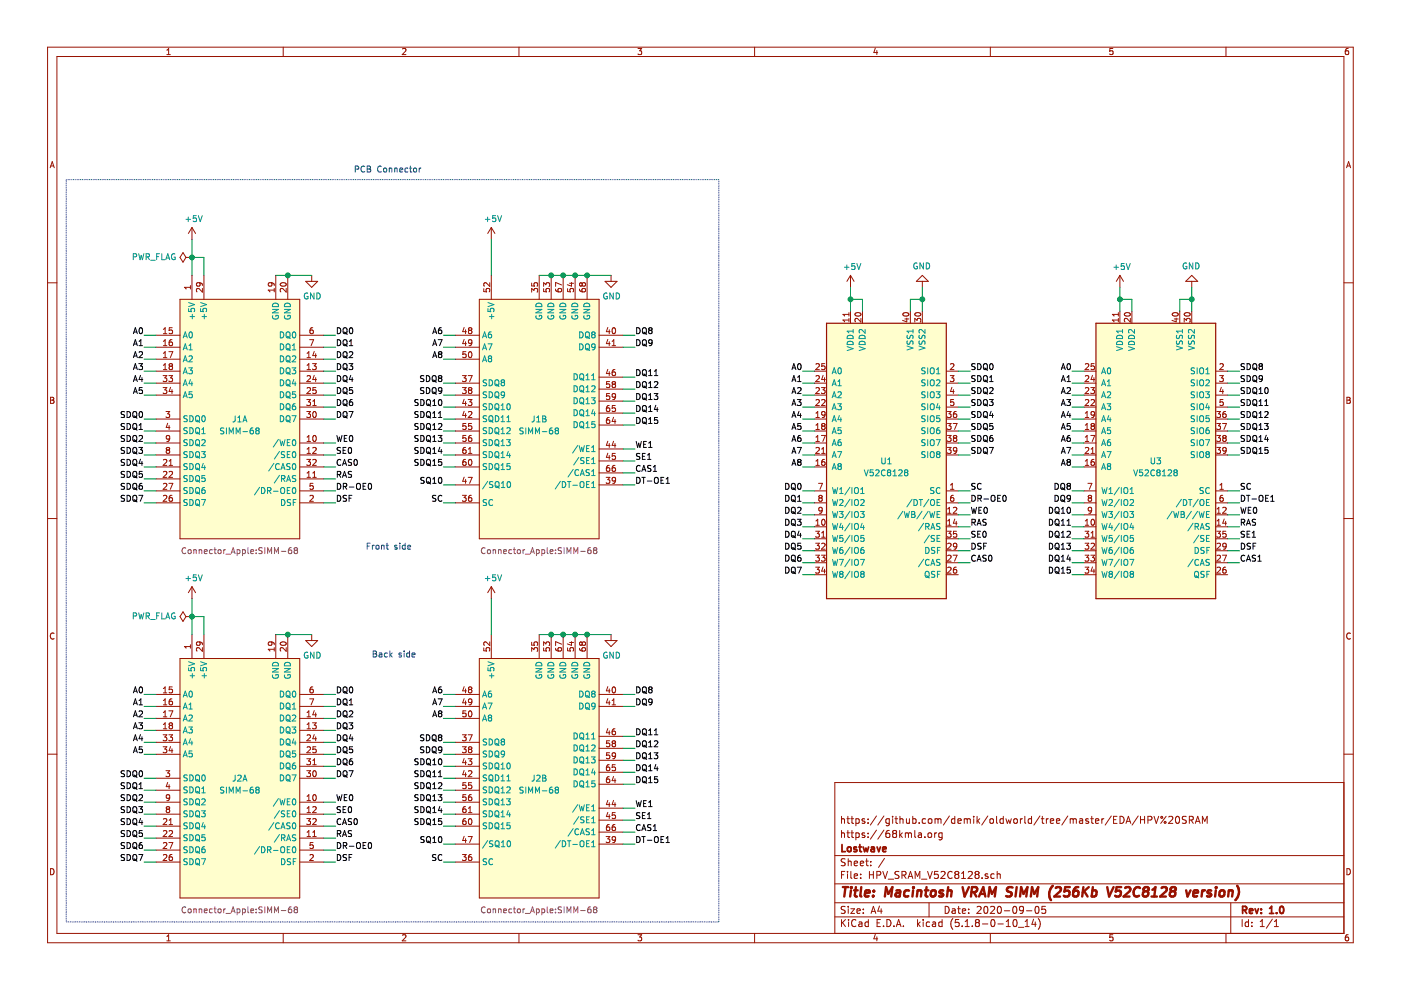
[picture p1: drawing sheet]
EESchema Schematic File Version 4
EELAYER 30 0
EELAYER END
$Descr A4 11693 8268
encoding utf-8
Sheet 1 1
Title "Macintosh VRAM SIMM (256Kb V52C8128 version)"
Date "2020-09-05"
Rev "1.0"
Comp "Lostwave"
Comment1 "https://68kmla.org"
Comment2 "https://github.com/demik/oldworld/tree/master/EDA/HPV%20SRAM"
Comment3 ""
Comment4 ""
$EndDescr
$Comp
L Connector_Apple:SIMM-68 J2
U 1 1
P 2000 6500
F 0 "J2" H 2000 6500 50  0000 C CNN
F 1 "SIMM-68" H 2000 6400 50  0000 C CNN
F 2 "Connector_Apple:SIMM-68" H 2000 5400 50  0000 C CNN
F 3 "~" H 3400 7450 50  0001 C CNN
	1    2000 6500
	1    0    0    -1  
$EndComp
$Comp
L Connector_Apple:SIMM-68 J2
U 2 1
P 4500 6500
F 0 "J2" H 4500 6500 50  0000 C CNN
F 1 "SIMM-68" H 4500 6400 50  0000 C CNN
F 2 "Connector_Apple:SIMM-68" H 4500 5400 50  0000 C CNN
F 3 "~" H 5900 7450 50  0001 C CNN
	2    4500 6500
	1    0    0    -1  
$EndComp
$Comp
L power:+5V #PWR0101
U 1 1
P 1600 5000
F 0 "#PWR0101" H 1600 4850 50  0001 C CNN
F 1 "+5V" H 1615 5173 50  0000 C CNN
F 2 "" H 1600 5000 50  0001 C CNN
F 3 "" H 1600 5000 50  0001 C CNN
	1    1600 5000
	1    0    0    -1  
$EndComp
$Comp
L power:+5V #PWR0102
U 1 1
P 4100 5000
F 0 "#PWR0102" H 4100 4850 50  0001 C CNN
F 1 "+5V" H 4115 5173 50  0000 C CNN
F 2 "" H 4100 5000 50  0001 C CNN
F 3 "" H 4100 5000 50  0001 C CNN
	1    4100 5000
	1    0    0    -1  
$EndComp
Wire Wire Line
	1600 5300 1600 5150
Wire Wire Line
	1700 5300 1700 5150
Wire Wire Line
	1700 5150 1600 5150
Connection ~ 1600 5150
Wire Wire Line
	1600 5150 1600 5000
Wire Wire Line
	4100 5300 4100 5000
$Comp
L power:GND #PWR0103
U 1 1
P 2600 5300
F 0 "#PWR0103" H 2600 5050 50  0001 C CNN
F 1 "GND" H 2605 5127 50  0000 C CNN
F 2 "" H 2600 5300 50  0001 C CNN
F 3 "" H 2600 5300 50  0001 C CNN
	1    2600 5300
	1    0    0    -1  
$EndComp
$Comp
L power:GND #PWR0104
U 1 1
P 5100 5300
F 0 "#PWR0104" H 5100 5050 50  0001 C CNN
F 1 "GND" H 5105 5127 50  0000 C CNN
F 2 "" H 5100 5300 50  0001 C CNN
F 3 "" H 5100 5300 50  0001 C CNN
	1    5100 5300
	1    0    0    -1  
$EndComp
Wire Wire Line
	2300 5300 2400 5300
Connection ~ 2400 5300
Wire Wire Line
	2400 5300 2600 5300
Wire Wire Line
	4500 5300 4600 5300
Connection ~ 4600 5300
Wire Wire Line
	4600 5300 4700 5300
Connection ~ 4700 5300
Wire Wire Line
	4700 5300 4800 5300
Connection ~ 4800 5300
Wire Wire Line
	4800 5300 4900 5300
Connection ~ 4900 5300
Wire Wire Line
	4900 5300 5100 5300
$Comp
L power:PWR_FLAG #FLG0101
U 1 1
P 1600 5150
F 0 "#FLG0101" H 1600 5225 50  0001 C CNN
F 1 "PWR_FLAG" V 1600 5277 50  0000 L CNN
F 2 "" H 1600 5150 50  0001 C CNN
F 3 "~" H 1600 5150 50  0001 C CNN
	1    1600 5150
	0    -1   -1   0   
$EndComp
Text Label 1200 5800 2    50   ~ 0
A0
Text Label 1200 5900 2    50   ~ 0
A1
Text Label 1200 6000 2    50   ~ 0
A2
Text Label 1200 6100 2    50   ~ 0
A3
Text Label 1200 6200 2    50   ~ 0
A4
Text Label 1200 6300 2    50   ~ 0
A5
Text Label 1200 6500 2    50   ~ 0
SDQ0
Text Label 1200 6600 2    50   ~ 0
SDQ1
Text Label 1200 6700 2    50   ~ 0
SDQ2
Text Label 1200 6800 2    50   ~ 0
SDQ3
Text Label 1200 6900 2    50   ~ 0
SDQ4
Text Label 1200 7000 2    50   ~ 0
SDQ5
Text Label 1200 7100 2    50   ~ 0
SDQ6
Text Label 1200 7200 2    50   ~ 0
SDQ7
Wire Wire Line
	1200 5800 1300 5800
Wire Wire Line
	1200 5900 1300 5900
Wire Wire Line
	1200 6000 1300 6000
Wire Wire Line
	1200 6100 1300 6100
Wire Wire Line
	1200 6200 1300 6200
Wire Wire Line
	1200 6300 1300 6300
Wire Wire Line
	1200 6500 1300 6500
Wire Wire Line
	1200 6600 1300 6600
Wire Wire Line
	1200 6700 1300 6700
Wire Wire Line
	1200 6800 1300 6800
Wire Wire Line
	1200 6900 1300 6900
Wire Wire Line
	1200 7000 1300 7000
Wire Wire Line
	1200 7100 1300 7100
Wire Wire Line
	1200 7200 1300 7200
Text Label 2800 5800 0    50   ~ 0
DQ0
Text Label 2800 5900 0    50   ~ 0
DQ1
Text Label 2800 6000 0    50   ~ 0
DQ2
Text Label 2800 6100 0    50   ~ 0
DQ3
Text Label 2800 6200 0    50   ~ 0
DQ4
Text Label 2800 6300 0    50   ~ 0
DQ5
Text Label 2800 6400 0    50   ~ 0
DQ6
Text Label 2800 6500 0    50   ~ 0
DQ7
Text Label 2800 6700 0    50   ~ 0
WE0
Text Label 2800 6800 0    50   ~ 0
SE0
Text Label 2800 6900 0    50   ~ 0
CAS0
Text Label 2800 7000 0    50   ~ 0
RAS
Text Label 2800 7100 0    50   ~ 0
DR-OE0
Text Label 2800 7200 0    50   ~ 0
DSF
Wire Wire Line
	2700 5800 2800 5800
Wire Wire Line
	2700 5900 2800 5900
Wire Wire Line
	2700 6000 2800 6000
Wire Wire Line
	2700 6100 2800 6100
Wire Wire Line
	2700 6200 2800 6200
Wire Wire Line
	2700 6300 2800 6300
Wire Wire Line
	2700 6400 2800 6400
Wire Wire Line
	2700 6500 2800 6500
Wire Wire Line
	2700 7200 2800 7200
Wire Wire Line
	2700 7100 2800 7100
Wire Wire Line
	2700 7000 2800 7000
Wire Wire Line
	2700 6900 2800 6900
Wire Wire Line
	2700 6800 2800 6800
Wire Wire Line
	2700 6700 2800 6700
Text Label 3700 5800 2    50   ~ 0
A6
Text Label 3700 5900 2    50   ~ 0
A7
Text Label 3700 6000 2    50   ~ 0
A8
Text Label 3700 6200 2    50   ~ 0
SDQ8
Text Label 3700 6300 2    50   ~ 0
SDQ9
Text Label 3700 6400 2    50   ~ 0
SDQ10
Text Label 3700 6500 2    50   ~ 0
SDQ11
Text Label 3700 6600 2    50   ~ 0
SDQ12
Text Label 3700 6700 2    50   ~ 0
SDQ13
Text Label 3700 6800 2    50   ~ 0
SDQ14
Text Label 3700 6900 2    50   ~ 0
SDQ15
Text Label 3700 7050 2    50   ~ 0
SQ10
Text Label 3700 7200 2    50   ~ 0
SC
Wire Wire Line
	3700 5800 3800 5800
Wire Wire Line
	3700 5900 3800 5900
Wire Wire Line
	3700 6000 3800 6000
Wire Wire Line
	3700 6200 3800 6200
Wire Wire Line
	3700 6300 3800 6300
Wire Wire Line
	3700 6400 3800 6400
Wire Wire Line
	3700 6500 3800 6500
Wire Wire Line
	3700 6600 3800 6600
Wire Wire Line
	3700 6700 3800 6700
Wire Wire Line
	3700 6800 3800 6800
Wire Wire Line
	3700 6900 3800 6900
Wire Wire Line
	3700 7050 3800 7050
Wire Wire Line
	3700 7200 3800 7200
Text Label 5300 5800 0    50   ~ 0
DQ8
Text Label 5300 5900 0    50   ~ 0
DQ9
Text Label 5300 6150 0    50   ~ 0
DQ11
Text Label 5300 6250 0    50   ~ 0
DQ12
Text Label 5300 6350 0    50   ~ 0
DQ13
Text Label 5300 6450 0    50   ~ 0
DQ14
Text Label 5300 6550 0    50   ~ 0
DQ15
Text Label 5300 6750 0    50   ~ 0
WE1
Text Label 5300 6850 0    50   ~ 0
SE1
Text Label 5300 6950 0    50   ~ 0
CAS1
Text Label 5300 7050 0    50   ~ 0
DT-OE1
Wire Wire Line
	5200 5800 5300 5800
Wire Wire Line
	5200 5900 5300 5900
Wire Wire Line
	5200 6150 5300 6150
Wire Wire Line
	5200 6250 5300 6250
Wire Wire Line
	5200 6350 5300 6350
Wire Wire Line
	5200 6450 5300 6450
Wire Wire Line
	5200 6550 5300 6550
Wire Wire Line
	5200 6750 5300 6750
Wire Wire Line
	5200 6850 5300 6850
Wire Wire Line
	5200 6950 5300 6950
Wire Wire Line
	5200 7050 5300 7050
$Comp
L Connector_Apple:SIMM-68 J1
U 1 1
P 2000 3500
F 0 "J1" H 2000 3500 50  0000 C CNN
F 1 "SIMM-68" H 2000 3400 50  0000 C CNN
F 2 "Connector_Apple:SIMM-68" H 2000 2400 50  0000 C CNN
F 3 "~" H 3400 4450 50  0001 C CNN
	1    2000 3500
	1    0    0    -1  
$EndComp
$Comp
L Connector_Apple:SIMM-68 J1
U 2 1
P 4500 3500
F 0 "J1" H 4500 3500 50  0000 C CNN
F 1 "SIMM-68" H 4500 3400 50  0000 C CNN
F 2 "Connector_Apple:SIMM-68" H 4500 2400 50  0000 C CNN
F 3 "~" H 5900 4450 50  0001 C CNN
	2    4500 3500
	1    0    0    -1  
$EndComp
$Comp
L power:+5V #PWR0105
U 1 1
P 1600 2000
F 0 "#PWR0105" H 1600 1850 50  0001 C CNN
F 1 "+5V" H 1615 2173 50  0000 C CNN
F 2 "" H 1600 2000 50  0001 C CNN
F 3 "" H 1600 2000 50  0001 C CNN
	1    1600 2000
	1    0    0    -1  
$EndComp
$Comp
L power:+5V #PWR0106
U 1 1
P 4100 2000
F 0 "#PWR0106" H 4100 1850 50  0001 C CNN
F 1 "+5V" H 4115 2173 50  0000 C CNN
F 2 "" H 4100 2000 50  0001 C CNN
F 3 "" H 4100 2000 50  0001 C CNN
	1    4100 2000
	1    0    0    -1  
$EndComp
Wire Wire Line
	1600 2300 1600 2150
Wire Wire Line
	1700 2300 1700 2150
Wire Wire Line
	1700 2150 1600 2150
Connection ~ 1600 2150
Wire Wire Line
	1600 2150 1600 2000
Wire Wire Line
	4100 2300 4100 2000
$Comp
L power:GND #PWR0107
U 1 1
P 2600 2300
F 0 "#PWR0107" H 2600 2050 50  0001 C CNN
F 1 "GND" H 2605 2127 50  0000 C CNN
F 2 "" H 2600 2300 50  0001 C CNN
F 3 "" H 2600 2300 50  0001 C CNN
	1    2600 2300
	1    0    0    -1  
$EndComp
$Comp
L power:GND #PWR0108
U 1 1
P 5100 2300
F 0 "#PWR0108" H 5100 2050 50  0001 C CNN
F 1 "GND" H 5105 2127 50  0000 C CNN
F 2 "" H 5100 2300 50  0001 C CNN
F 3 "" H 5100 2300 50  0001 C CNN
	1    5100 2300
	1    0    0    -1  
$EndComp
Wire Wire Line
	2300 2300 2400 2300
Connection ~ 2400 2300
Wire Wire Line
	2400 2300 2600 2300
Wire Wire Line
	4500 2300 4600 2300
Connection ~ 4600 2300
Wire Wire Line
	4600 2300 4700 2300
Connection ~ 4700 2300
Wire Wire Line
	4700 2300 4800 2300
Connection ~ 4800 2300
Wire Wire Line
	4800 2300 4900 2300
Connection ~ 4900 2300
Wire Wire Line
	4900 2300 5100 2300
$Comp
L power:PWR_FLAG #FLG0102
U 1 1
P 1600 2150
F 0 "#FLG0102" H 1600 2225 50  0001 C CNN
F 1 "PWR_FLAG" V 1600 2277 50  0000 L CNN
F 2 "" H 1600 2150 50  0001 C CNN
F 3 "~" H 1600 2150 50  0001 C CNN
	1    1600 2150
	0    -1   -1   0   
$EndComp
Text Label 1200 2800 2    50   ~ 0
A0
Text Label 1200 2900 2    50   ~ 0
A1
Text Label 1200 3000 2    50   ~ 0
A2
Text Label 1200 3100 2    50   ~ 0
A3
Text Label 1200 3200 2    50   ~ 0
A4
Text Label 1200 3300 2    50   ~ 0
A5
Text Label 1200 3500 2    50   ~ 0
SDQ0
Text Label 8100 3200 0    50   ~ 0
SDQ1
Text Label 1200 3700 2    50   ~ 0
SDQ2
Text Label 1200 3800 2    50   ~ 0
SDQ3
Text Label 1200 3900 2    50   ~ 0
SDQ4
Text Label 1200 4000 2    50   ~ 0
SDQ5
Text Label 1200 4100 2    50   ~ 0
SDQ6
Text Label 1200 4200 2    50   ~ 0
SDQ7
Wire Wire Line
	1200 2800 1300 2800
Wire Wire Line
	1200 2900 1300 2900
Wire Wire Line
	1200 3000 1300 3000
Wire Wire Line
	1200 3100 1300 3100
Wire Wire Line
	1200 3200 1300 3200
Wire Wire Line
	1200 3300 1300 3300
Wire Wire Line
	1200 3500 1300 3500
Wire Wire Line
	1200 3600 1300 3600
Wire Wire Line
	1200 3700 1300 3700
Wire Wire Line
	1200 3800 1300 3800
Wire Wire Line
	1200 3900 1300 3900
Wire Wire Line
	1200 4000 1300 4000
Wire Wire Line
	1200 4100 1300 4100
Wire Wire Line
	1200 4200 1300 4200
Text Label 2800 2800 0    50   ~ 0
DQ0
Text Label 2800 2900 0    50   ~ 0
DQ1
Text Label 2800 3000 0    50   ~ 0
DQ2
Text Label 2800 3100 0    50   ~ 0
DQ3
Text Label 2800 3200 0    50   ~ 0
DQ4
Text Label 2800 3300 0    50   ~ 0
DQ5
Text Label 2800 3400 0    50   ~ 0
DQ6
Text Label 2800 3500 0    50   ~ 0
DQ7
Text Label 2800 3700 0    50   ~ 0
WE0
Text Label 2800 3800 0    50   ~ 0
SE0
Text Label 2800 3900 0    50   ~ 0
CAS0
Text Label 2800 4000 0    50   ~ 0
RAS
Text Label 2800 4100 0    50   ~ 0
DR-OE0
Text Label 2800 4200 0    50   ~ 0
DSF
Wire Wire Line
	2700 2800 2800 2800
Wire Wire Line
	2700 2900 2800 2900
Wire Wire Line
	2700 3000 2800 3000
Wire Wire Line
	2700 3100 2800 3100
Wire Wire Line
	2700 3200 2800 3200
Wire Wire Line
	2700 3300 2800 3300
Wire Wire Line
	2700 3400 2800 3400
Wire Wire Line
	2700 3500 2800 3500
Wire Wire Line
	2700 4200 2800 4200
Wire Wire Line
	2700 4100 2800 4100
Wire Wire Line
	2700 4000 2800 4000
Wire Wire Line
	2700 3900 2800 3900
Wire Wire Line
	2700 3800 2800 3800
Wire Wire Line
	2700 3700 2800 3700
Text Label 3700 2800 2    50   ~ 0
A6
Text Label 3700 2900 2    50   ~ 0
A7
Text Label 3700 3000 2    50   ~ 0
A8
Text Label 3700 3200 2    50   ~ 0
SDQ8
Text Label 3700 3300 2    50   ~ 0
SDQ9
Text Label 3700 3400 2    50   ~ 0
SDQ10
Text Label 3700 3500 2    50   ~ 0
SDQ11
Text Label 3700 3600 2    50   ~ 0
SDQ12
Text Label 3700 3700 2    50   ~ 0
SDQ13
Text Label 3700 3800 2    50   ~ 0
SDQ14
Text Label 3700 3900 2    50   ~ 0
SDQ15
Text Label 3700 4050 2    50   ~ 0
SQ10
Text Label 3700 4200 2    50   ~ 0
SC
Wire Wire Line
	3700 2800 3800 2800
Wire Wire Line
	3700 2900 3800 2900
Wire Wire Line
	3700 3000 3800 3000
Wire Wire Line
	3700 3200 3800 3200
Wire Wire Line
	3700 3300 3800 3300
Wire Wire Line
	3700 3400 3800 3400
Wire Wire Line
	3700 3500 3800 3500
Wire Wire Line
	3700 3600 3800 3600
Wire Wire Line
	3700 3700 3800 3700
Wire Wire Line
	3700 3800 3800 3800
Wire Wire Line
	3700 3900 3800 3900
Wire Wire Line
	3700 4050 3800 4050
Wire Wire Line
	3700 4200 3800 4200
Text Label 5300 2800 0    50   ~ 0
DQ8
Text Label 5300 2900 0    50   ~ 0
DQ9
Text Label 5300 3150 0    50   ~ 0
DQ11
Text Label 5300 3250 0    50   ~ 0
DQ12
Text Label 5300 3350 0    50   ~ 0
DQ13
Text Label 5300 3450 0    50   ~ 0
DQ14
Text Label 5300 3550 0    50   ~ 0
DQ15
Text Label 5300 3750 0    50   ~ 0
WE1
Text Label 5300 3850 0    50   ~ 0
SE1
Text Label 5300 3950 0    50   ~ 0
CAS1
Text Label 5300 4050 0    50   ~ 0
DT-OE1
Wire Wire Line
	5200 2800 5300 2800
Wire Wire Line
	5200 2900 5300 2900
Wire Wire Line
	5200 3150 5300 3150
Wire Wire Line
	5200 3250 5300 3250
Wire Wire Line
	5200 3350 5300 3350
Wire Wire Line
	5200 3450 5300 3450
Wire Wire Line
	5200 3550 5300 3550
Wire Wire Line
	5200 3750 5300 3750
Wire Wire Line
	5200 3850 5300 3850
Wire Wire Line
	5200 3950 5300 3950
Wire Wire Line
	5200 4050 5300 4050
$Comp
L V52C8:V52C8128 U1
U 1 1
P 7400 3900
F 0 "U1" H 7400 3950 50  0000 C CNN
F 1 "V52C8128" H 7400 3850 50  0000 C CNN
F 2 "Connector_Apple:SOJ-40" H 10050 5350 50  0001 C CNN
F 3 "" H 10050 5350 50  0001 C CNN
	1    7400 3900
	1    0    0    -1  
$EndComp
$Comp
L V52C8:V52C8128 U3
U 1 1
P 9650 3900
F 0 "U3" H 9650 3950 50  0000 C CNN
F 1 "V52C8128" H 9650 3850 50  0000 C CNN
F 2 "Connector_Apple:SOJ-40" H 12300 5350 50  0001 C CNN
F 3 "" H 12300 5350 50  0001 C CNN
	1    9650 3900
	1    0    0    -1  
$EndComp
$Comp
L power:+5V #PWR0109
U 1 1
P 7100 2400
F 0 "#PWR0109" H 7100 2250 50  0001 C CNN
F 1 "+5V" H 7115 2573 50  0000 C CNN
F 2 "" H 7100 2400 50  0001 C CNN
F 3 "" H 7100 2400 50  0001 C CNN
	1    7100 2400
	1    0    0    -1  
$EndComp
$Comp
L power:+5V #PWR0110
U 1 1
P 9350 2400
F 0 "#PWR0110" H 9350 2250 50  0001 C CNN
F 1 "+5V" H 9365 2573 50  0000 C CNN
F 2 "" H 9350 2400 50  0001 C CNN
F 3 "" H 9350 2400 50  0001 C CNN
	1    9350 2400
	1    0    0    -1  
$EndComp
Wire Wire Line
	9350 2600 9350 2500
Wire Wire Line
	9450 2600 9450 2500
Wire Wire Line
	9450 2500 9350 2500
Connection ~ 9350 2500
Wire Wire Line
	9350 2500 9350 2400
Wire Wire Line
	7100 2600 7100 2500
Wire Wire Line
	7200 2600 7200 2500
Wire Wire Line
	7200 2500 7100 2500
Connection ~ 7100 2500
Wire Wire Line
	7100 2500 7100 2400
$Comp
L power:GND #PWR0115
U 1 1
P 7700 2400
F 0 "#PWR0115" H 7700 2150 50  0001 C CNN
F 1 "GND" H 7705 2227 50  0000 C CNN
F 2 "" H 7700 2400 50  0001 C CNN
F 3 "" H 7700 2400 50  0001 C CNN
	1    7700 2400
	-1   0    0    1   
$EndComp
$Comp
L power:GND #PWR0116
U 1 1
P 9950 2400
F 0 "#PWR0116" H 9950 2150 50  0001 C CNN
F 1 "GND" H 9955 2227 50  0000 C CNN
F 2 "" H 9950 2400 50  0001 C CNN
F 3 "" H 9950 2400 50  0001 C CNN
	1    9950 2400
	-1   0    0    1   
$EndComp
Wire Wire Line
	7700 2600 7700 2500
Wire Wire Line
	7600 2600 7600 2500
Wire Wire Line
	7600 2500 7700 2500
Connection ~ 7700 2500
Wire Wire Line
	7700 2500 7700 2400
Wire Wire Line
	9950 2600 9950 2500
Wire Wire Line
	9850 2600 9850 2500
Wire Wire Line
	9850 2500 9950 2500
Connection ~ 9950 2500
Wire Wire Line
	9950 2500 9950 2400
Text Label 8100 4600 0    50   ~ 0
DSF
Text Label 10350 4600 0    50   ~ 0
DSF
Wire Wire Line
	8100 4600 8000 4600
Wire Wire Line
	10350 4600 10250 4600
Text Label 8100 3100 0    50   ~ 0
SDQ0
Wire Wire Line
	8100 3100 8000 3100
Wire Wire Line
	8000 3200 8100 3200
Text Label 1200 3600 2    50   ~ 0
SDQ1
Text Label 8100 4200 0    50   ~ 0
DR-OE0
Wire Wire Line
	8000 4200 8100 4200
Text Label 6700 4200 2    50   ~ 0
DQ1
Wire Wire Line
	6700 4200 6800 4200
Text Label 8100 3400 0    50   ~ 0
SDQ3
Wire Wire Line
	8000 3400 8100 3400
Text Label 8100 3300 0    50   ~ 0
SDQ2
Wire Wire Line
	8000 3300 8100 3300
Text Label 8100 4300 0    50   ~ 0
WE0
Wire Wire Line
	8000 4300 8100 4300
Text Label 6700 4400 2    50   ~ 0
DQ3
Wire Wire Line
	6700 4400 6800 4400
Text Label 8100 4100 0    50   ~ 0
SC
Wire Wire Line
	8000 4100 8100 4100
Text Label 10350 4100 0    50   ~ 0
SC
Wire Wire Line
	10250 4100 10350 4100
Text Label 6700 4100 2    50   ~ 0
DQ0
Wire Wire Line
	6700 4100 6800 4100
Text Label 6700 4300 2    50   ~ 0
DQ2
Wire Wire Line
	6700 4300 6800 4300
Text Label 8100 4400 0    50   ~ 0
RAS
Text Label 10350 4400 0    50   ~ 0
RAS
Wire Wire Line
	8000 4400 8100 4400
Wire Wire Line
	10250 4400 10350 4400
Text Notes 3050 4600 0    50   ~ 0
Front side
Text Notes 3100 5500 0    50   ~ 0
Back side
Wire Notes Line
	6000 7700 6000 1500
Wire Notes Line
	6000 1500 550  1500
Wire Notes Line
	550  1500 550  7700
Wire Notes Line
	550  7700 6000 7700
Text Notes 2950 1450 0    50   ~ 0
PCB Connector
Text Label 8100 3800 0    50   ~ 0
SDQ7
Text Label 8100 3700 0    50   ~ 0
SDQ6
Text Label 8100 3600 0    50   ~ 0
SDQ5
Text Label 8100 3500 0    50   ~ 0
SDQ4
Wire Wire Line
	8000 3500 8100 3500
Wire Wire Line
	8000 3600 8100 3600
Wire Wire Line
	8000 3700 8100 3700
Wire Wire Line
	8000 3800 8100 3800
Text Label 10350 3800 0    50   ~ 0
SDQ15
Text Label 10350 3700 0    50   ~ 0
SDQ14
Text Label 10350 3600 0    50   ~ 0
SDQ13
Text Label 10350 3500 0    50   ~ 0
SDQ12
Wire Wire Line
	10250 3500 10350 3500
Wire Wire Line
	10250 3600 10350 3600
Wire Wire Line
	10250 3700 10350 3700
Wire Wire Line
	10250 3800 10350 3800
Text Label 10350 3400 0    50   ~ 0
SDQ11
Text Label 10350 3300 0    50   ~ 0
SDQ10
Text Label 10350 3200 0    50   ~ 0
SDQ9
Text Label 10350 3100 0    50   ~ 0
SDQ8
Wire Wire Line
	10350 3100 10250 3100
Wire Wire Line
	10250 3200 10350 3200
Wire Wire Line
	10250 3300 10350 3300
Wire Wire Line
	10250 3400 10350 3400
Text Label 6700 4500 2    50   ~ 0
DQ4
Text Label 6700 4600 2    50   ~ 0
DQ5
Text Label 6700 4700 2    50   ~ 0
DQ6
Text Label 6700 4800 2    50   ~ 0
DQ7
Text Label 8950 4100 2    50   ~ 0
DQ8
Text Label 8950 4200 2    50   ~ 0
DQ9
Text Label 8950 4300 2    50   ~ 0
DQ10
Text Label 8950 4400 2    50   ~ 0
DQ11
Text Label 8950 4500 2    50   ~ 0
DQ12
Text Label 8950 4600 2    50   ~ 0
DQ13
Text Label 8950 4700 2    50   ~ 0
DQ14
Text Label 8950 4800 2    50   ~ 0
DQ15
Wire Wire Line
	6700 4500 6800 4500
Wire Wire Line
	6700 4600 6800 4600
Wire Wire Line
	6700 4700 6800 4700
Wire Wire Line
	6700 4800 6800 4800
Wire Wire Line
	8950 4100 9050 4100
Wire Wire Line
	8950 4200 9050 4200
Wire Wire Line
	8950 4300 9050 4300
Wire Wire Line
	8950 4400 9050 4400
Wire Wire Line
	8950 4500 9050 4500
Wire Wire Line
	8950 4600 9050 4600
Wire Wire Line
	8950 4700 9050 4700
Wire Wire Line
	8950 4800 9050 4800
Text Label 8100 4500 0    50   ~ 0
SE0
Text Label 10350 4500 0    50   ~ 0
SE1
Wire Wire Line
	10350 4500 10250 4500
Wire Wire Line
	8100 4500 8000 4500
Text Label 10350 4300 0    50   ~ 0
WE0
Text Label 10350 4200 0    50   ~ 0
DT-OE1
Wire Wire Line
	10350 4200 10250 4200
Wire Wire Line
	10350 4300 10250 4300
Text Label 8100 4700 0    50   ~ 0
CAS0
Text Label 10350 4700 0    50   ~ 0
CAS1
Wire Wire Line
	10250 4700 10350 4700
Wire Wire Line
	8100 4700 8000 4700
Text Label 6700 3100 2    50   ~ 0
A0
Text Label 6700 3200 2    50   ~ 0
A1
Text Label 8950 3200 2    50   ~ 0
A1
Text Label 8950 3100 2    50   ~ 0
A0
Text Label 6700 3900 2    50   ~ 0
A8
Text Label 6700 3800 2    50   ~ 0
A7
Text Label 6700 3700 2    50   ~ 0
A6
Text Label 6700 3600 2    50   ~ 0
A5
Text Label 6700 3500 2    50   ~ 0
A4
Text Label 6700 3400 2    50   ~ 0
A3
Text Label 6700 3300 2    50   ~ 0
A2
Text Label 8950 3900 2    50   ~ 0
A8
Text Label 8950 3800 2    50   ~ 0
A7
Text Label 8950 3700 2    50   ~ 0
A6
Text Label 8950 3600 2    50   ~ 0
A5
Text Label 8950 3500 2    50   ~ 0
A4
Text Label 8950 3400 2    50   ~ 0
A3
Text Label 8950 3300 2    50   ~ 0
A2
Wire Wire Line
	8950 3900 9050 3900
Wire Wire Line
	8950 3800 9050 3800
Wire Wire Line
	8950 3700 9050 3700
Wire Wire Line
	8950 3600 9050 3600
Wire Wire Line
	8950 3500 9050 3500
Wire Wire Line
	8950 3400 9050 3400
Wire Wire Line
	8950 3300 9050 3300
Wire Wire Line
	8950 3200 9050 3200
Wire Wire Line
	8950 3100 9050 3100
Wire Wire Line
	6700 3100 6800 3100
Wire Wire Line
	6700 3200 6800 3200
Wire Wire Line
	6700 3300 6800 3300
Wire Wire Line
	6700 3400 6800 3400
Wire Wire Line
	6700 3500 6800 3500
Wire Wire Line
	6700 3600 6800 3600
Wire Wire Line
	6700 3700 6800 3700
Wire Wire Line
	6700 3800 6800 3800
Wire Wire Line
	6700 3900 6800 3900
$EndSCHEMATC
